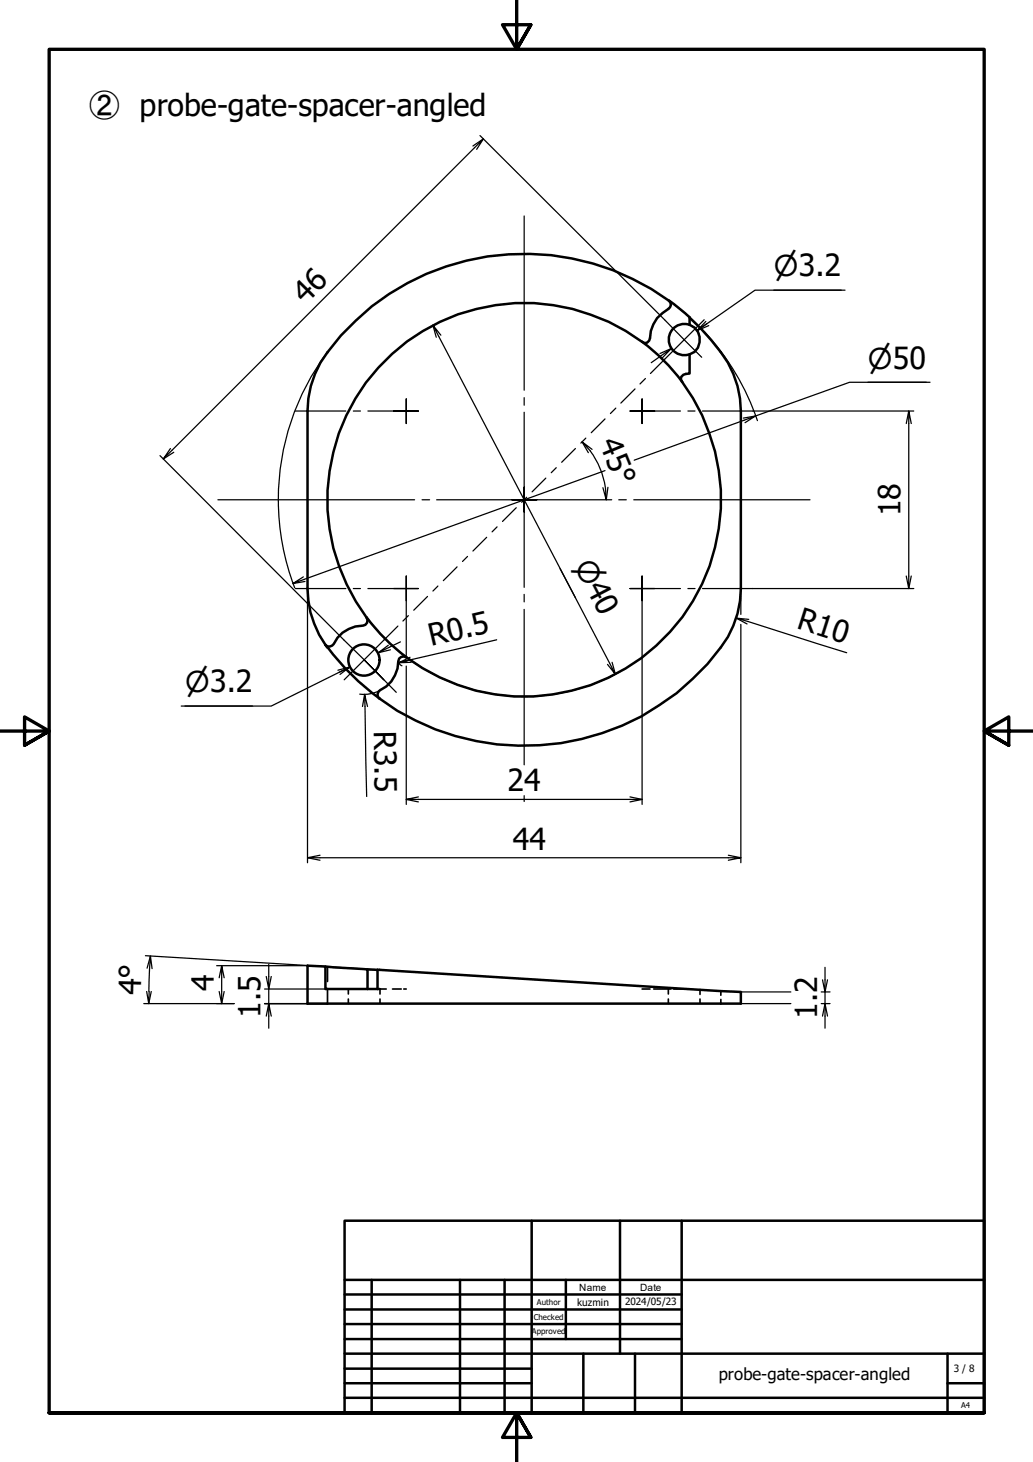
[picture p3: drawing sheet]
<svg xmlns="http://www.w3.org/2000/svg" width="210mm" height="297mm" viewBox="0 0 210 297" stroke-linecap="round" stroke-linejoin="round" font-family="sans-serif">
<!-- layer: Visible (ISO) -->
<g fill="none" stroke="#000" stroke-width=".51">
<path d="M72.3 65.1a50 50 0 0 1 63.6-4 1 1 0 0 1-.1 1.7 6.7 6.7 0 0 0-3.7 5.9l-.2 .5-.4 .4-.5 .1a40.6 40.6 0 0 0-45.1-2.4 40 40 0 0 0-11.4 58.2 1.03 1.03 0 0 1-.8 1.6 6.6 6.6 0 0 0-5.9 3.7 1.06 1.06 0 0 1-1.7 .2 20.4 20.4 0 0 1-3.6-11.4v-36.1a19.7 19.7 0 0 1 4-11.9l2.8-3.4zM130.5 69.4a40 40 0 0 1 8.1 8.2M136 61.1l4.2 3.4M138.6 77.6l-.3-.5a1.39 1.39 0 0 1 1.8-1.2v-3.9a3.2 3.2 0 0 0 2.1-3 3.2 3.2 0 0 0-2.1-3v-1.5a46.7 46.7 0 0 1 7.8 9.2 20 20 0 0 1 2.6 9.8v36.1a19.7 19.7 0 0 1-4 11.9 49.8 49.8 0 0 1-69.4 10.4M138.6 77.6a40 40 0 0 1-3.8 52.2 40 40 0 0 1-52.3 3.7 1.03 1.03 0 0 0-1.6 .8 6.6 6.6 0 0 1-3.7 5.9 1 1 0 0 0-.1 1.7M140.2 66a3.2 3.2 0 0 0-4.3 3 3.2 3.2 0 0 0 4.3 3M66.1 131l.4 .5M66.6 131.5a50 50 0 0 0 10.5 10.4M74.5 125.4a40 40 0 0 0 8.1 8.2M66.1 196.4l8.6 .6v3.9M74.7 197h2M76.7 197l73.8 4.5v2.4h-88v-7.7l3.6 .2v4.5h11"/>
<path d="M76.7 197v3.9"/>
<circle cx="74" cy="134.1" r="3.2"/>
</g>
<!-- layer: Hidden (ISO) -->
<g fill="none" stroke="#000" stroke-width=".34">
<path d="M66.5 196.5v2.9M66.5 200.9v3M70.8 200.9v1.1M70.8 203v.9M77.2 203v.9M78.5 200.9h-1.3v1.1M79.8 200.9h1.7M82 200.9h.5M130.5 200.9h1.6M132.8 200.9h3.3M135.8 200.9v1.1M135.8 203v.9"/>
<path d="M136.3 200.7v.1M136.3 200.9h.1M136.9 200.9h2M138.3 200.9h.1M139.1 200.9h.5M139.9 200.9h.2M142.2 201v1M142.2 203v.9M146.5 201.4v.8M146.5 203.1v.8"/>
</g>
<circle cx="77.1" cy="200.9" r=".17" fill="#000"/>
<!-- layer: Border (ISO) -->
<path d="M105 0v10l-2.9-5h5.8l-2.9 5 2.9-5M0 148.5h10l-5-2.8v5.7l5-2.9-5 2.9M210 148.5h-10l5-2.8v5.7l-5-2.9 5 2.9M10 287v-277h190v277h-190h190M107.9 292l-2.9-5 2.9 5h-5.8l2.9-5v10" fill="none" stroke="#000" stroke-width=".68"/>
<!-- layer: Title (ISO) -->
<g fill="none" stroke="#000" stroke-width=".51">
<path d="M70 248h130v39h-130zM108 248v39M126 248v27M138.5 248v39M70 275h130M70 263h68.5M70 266.1h68.5M70 269h68.5M70 272.1h68.5M70 278.1h38M70 260h130M75.5 260v27"/>
<path d="M93.5 260v27M102.5 260v27M115 260v12.1M118.5 275v12M129 275v12M192.5 275v12M70 281h38M70 284h130M192.5 281h7.5"/>
</g>
<!-- layer: Dimension (ISO) -->
<g fill="none" stroke="#000" stroke-width=".25">
<path d="M96.9 30.3l1.3-2.1-65 65 1.4-2.1M97.5 27.5l37.5 37.5M98.2 28.2l-2.1 1.5M157.2 59h13.7M171.7 59h-18.3l-11.8 8.2 2.4-1M66.6 71.5a50 50 0 0 0-10 29.9M88 66.1l.6 2.4M89.6 68.1l-1.6-2 37.1 70.9-1.7-2M134.6 72.7l1.8-1.9-4.1 2.9M136 61.1l3.2 2.6 2.5 2.2M136.4 70.8l-2.3 1M140.2 66l1 .7"/>
<path d="M141.4 66.8l.7 1.3M143.1 67.4a50 50 0 0 1 10.8 18.1M143.4 65.3l-1.8 1.9 2.1-1.5M176.4 77.7h11.8M189 77.7h-16.4l-19.1 6.8-2.5 .4M32.5 92.6l37.4 37.5M35.3 91.9l-2.1 1.3M118.3 89.8l1.2 2.2M119.9 91.6a16.6 16.6 0 0 1 3.1 7.4M120.3 91.3l-2-1.5 1.7 1.8M122.5 99.1l.7 2.4-.2-2.4M122.9 95.6l-63.4 23 2.1-1.4"/>
<path d="M123.5 99l-.3 2.5M151.4 85.9l2.1-1.4-24.6 9M153 83.5h32.7M184.7 83.5l-.6 2.5M185.2 86l-.5-2.5v36.1l-.6-2.6M56.6 101.6a50 50 0 0 0 3.3 17.8M62 118.1l-2.5 .5M62.5 119.7v55.6M113.8 115.5l3.1 5.9M150.5 119.7v5.1M153 119.6h32.7M185.2 117l-.5 2.6"/>
<path d="M68.7 136.2l2.4-.7-16 8h-18.3M68.9 136.6l2.2-1.1-2 1.5M74.5 125.4l3.7 4.3M78.3 129.9l3.9 3.4M79.3 132l-2.4 .6M81 134.3a.97 .97 0 0 0 .7 1M81.4 130.4l-4.5 2.2 2-1.5M82.5 122v3.4M82.5 125.7v7.5M82.5 135.3v28.1M83.4 134.1a40 40 0 0 0 23 7.4M83.6 134.6h-2.6"/>
<path d="M100.9 130l-19.9 4.6 2.3-1.1M124.4 134.6l.7 2.4M126 136.5a40 40 0 0 1-19.4 5M130.5 122v41.4M149.6 125.6l2.2 1.2M150.5 126.9v48.4M152.1 125.8l-2.5-.2 22.4 7M37.6 143.5h13.7M74.1 141.1l-.4 2.4M74.7 143.5l-.6-2.4 .4 20.7M77.2 140.3l-1.1 .5-1.2 .2h-1.8M62.5 174.3l2.5 .5"/>
<path d="M65 173.8l-2.5 .5h88l-2.5 .5M82.5 162.4l2.5 .5M85 161.9l-2.5 .5h48l-2.5 .5M128 161.9l2.5 .5M148 173.8l2.5 .5M29.5 194.2l47.6 2.8M30.4 196.7l-.2 4.7M30.4 196.7l.2-2.4 .3 2.5M30.6 194.3l-.7 2.4M44 196.2h18.5M45 196.2l-.5 2.5M45.6 198.7l-.6-2.5v7.7l-.5-2.4"/>
<path d="M54.6 195.9v5l-.5-2.5M55.1 198.4l-.5 2.5v3l-.5 2.5M167.6 196.5v5l-.5-2.4M168.1 199.1l-.5 2.4v2.4l-.5 2.5M29.2 203.9h18.4M29.8 201.5l.4 2.4 .1-2.4M30.7 201.5l-.5 2.4M45.6 201.5l-.6 2.4M53.8 203.9h12.7M53.8 200.9h12.7M55.1 206.4l-.5-2.5v5M150.5 203.9h10.2"/>
<path d="M150.5 201.5h10.2M166.9 203.9h1.8M166.9 201.5h1.8M168.1 206.4l-.5-2.5v5"/>
</g>
<!-- layer: Center Mark (ISO) -->
<g fill="none" stroke="#000" stroke-width=".25">
<path d="M106.5 43.9v35.4M135 65l7.6 7.6M60 83.5h10.3M71.8 83.5h1.4M74.8 83.5h7.7h-2.5M82.5 81.1v2.4v-2.4M82.5 86v-2.5v2.5M85 83.5h-2.5h2.5M106.5 99v2.5v-2.5M106.5 83.8v17.7v-2.5M106.5 80.8v1.5M128 83.5h2.5h-2.5"/>
<path d="M130.5 86v-2.5v2.5M130.5 81.1v2.4v-2.4M133 83.5h-2.5h7.8M139.8 83.5h1.4M142.7 83.5h10.3M44.3 101.5h39.9M60 119.6h10.3M71.8 119.6h1.4M74.8 119.6h7.7h-2.5M82.5 117v2.6v-2.6M85 119.6h-2.5h2.5M85.8 101.5h1.5"/>
<path d="M88.7 101.5h17.8h-2.4M104.1 101.5h2.4h-2.4M106.5 104v-2.5v17.8M106.5 104v-2.5v2.5M109.1 101.5h-2.6h17.8M109.1 101.5h-2.6h2.6M125.7 101.5h1.6M128 119.6h2.5h-2.5M128.8 101.5h35.8M130.5 117v2.6v-2.6M133 119.6h-2.5h7.8M139.8 119.6h1.4"/>
<path d="M142.7 119.6h10.3M69.9 130.1l4.1 4M78 138.1l-4-4 6.5 6.6M82.5 122v-2.4v2.4M106.5 120.8v1.5M106.5 123.8v31.6M130.5 122v-2.4v2.4M106.5 161.7v1.1"/>
</g>
<!-- layer: Centerline (ISO) -->
<g fill="none" stroke="#000" stroke-width=".25">
<path d="M129 79l-2.8 2.9M131.1 76.9l-1.1 1.1M143.1 65l-10.9 10.9M110.9 97.1l-2.8 2.8M113 95l-1 1M116.9 91.1l-2.8 2.8M119 89l-1 1M122.9 85.1l-2.8 2.8M125.1 82.9l-1.1 1.1M89 119.1l-1 1M92.9 115.2l-2.8 2.8M95 113.1l-1 1"/>
<path d="M98.9 109.2l-2.8 2.8M101 107l-1 1.1M104.9 103.2l-2.8 2.7M107 101l-1 1.1M80.9 127.2l-11 10.9M83 125.1l-1.1 1.1M86.9 121.2l-2.8 2.8"/>
</g>
<g font-size="6.2">
<text x="18.1" y="23.5">➁ probe-gate-spacer-angled</text>
<text x="62.1" y="61.9" transform="rotate(-45 62.1 61.9)">46</text>
<text x="121.7" y="90" transform="rotate(68 121.7 90)">45°</text>
<text x="183" y="104.9" transform="rotate(-90 183 104.9)">18</text>
<text x="87.6" y="131.3" transform="rotate(-13 87.6 131.3)">R0.5</text>
<text x="161.7" y="127.6" transform="rotate(18 161.7 127.6)">R10</text>
<text x="75.9" y="148.5" transform="rotate(89 75.9 148.5)">R3.5</text>
<text x="103.1" y="160.8">24</text>
<text x="104.2" y="172.7">44</text>
<text x="28.6" y="202.2" transform="rotate(-88 28.6 202.2)">4°</text>
<text x="43.4" y="201.4" transform="rotate(-90 43.4 201.4)">4</text>
<text x="52.9" y="206.8" transform="rotate(-90 52.9 206.8)">1.5</text>
<text x="166" y="207" transform="rotate(-90 166 207)">1.2</text>
</g>
<g font-size="5.8">
<text x="157.2" y="56.2">⌀3.2</text>
<text x="176.4" y="74.9">⌀50</text>
<text x="116.6" y="114.9" transform="rotate(62 116.6 114.9)">⌀40</text>
<text x="37.6" y="140.7">⌀3.2</text>
</g>
<text font-size="3.4" x="146" y="280.4">probe-gate-spacer-angled</text>
<g font-size="2">
<text x="117.7" y="262.2">Name</text>
<text x="130" y="262.2">Date</text>
<text x="117.3" y="265.3">kuzmin</text>
<text x="127" y="265.1">2024/05/23</text>
<text x="193.8" y="278.7">3 / 8</text>
</g>
<g font-size="1.6">
<text x="108.5" y="268.2">Checked</text>
<text x="109.1" y="265.1">Author</text>
<text x="108" y="271">Approved</text>
<text x="195.3" y="286.1">A4</text>
</g>
</svg>
